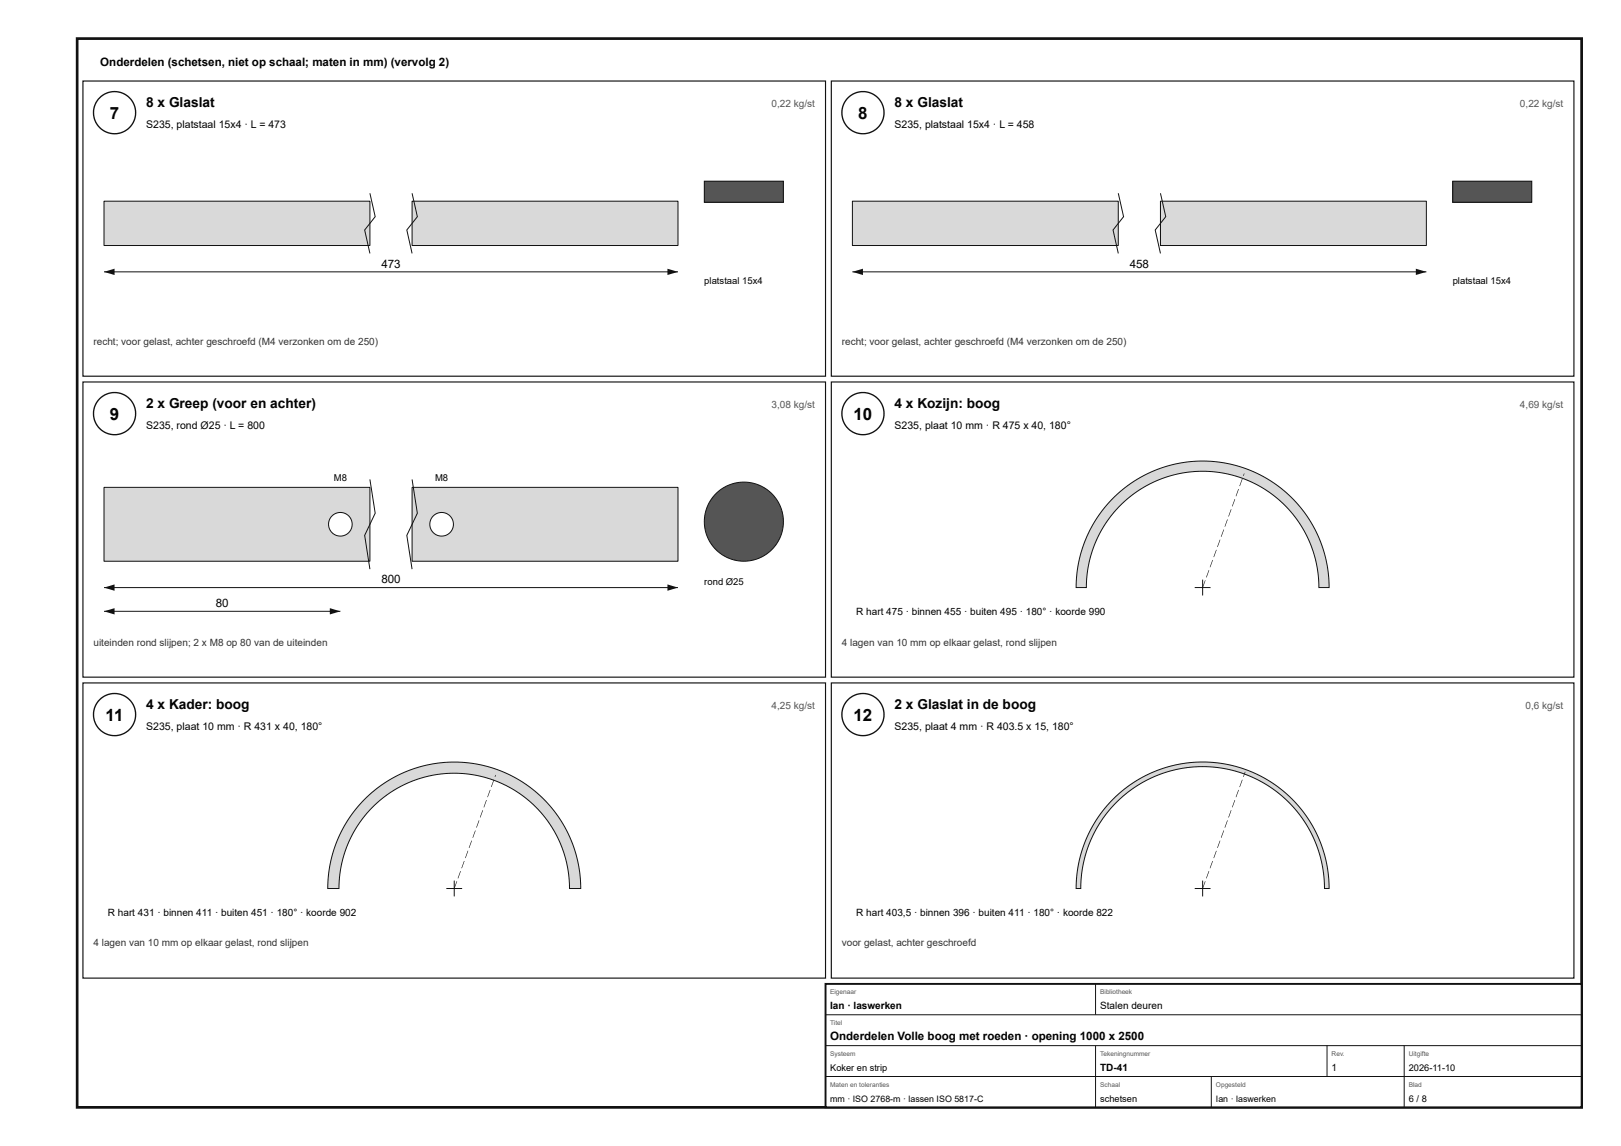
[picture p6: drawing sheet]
<svg xmlns="http://www.w3.org/2000/svg" width="420mm" height="297mm" viewBox="0 0 420 297" stroke-linecap="round" stroke-linejoin="round" font-family="sans-serif">
<path d="M20 10h390v277h-390z" fill="none" stroke="#111" stroke-width=".7" stroke-linecap="butt"/>
<path d="M21.5 21h192.5v76.5h-192.5z" fill="none" stroke="#111" stroke-width=".3"/>
<circle cx="29.7" cy="29.2" r="5.5" fill="#fff"/>
<circle cx="29.7" cy="29.2" r="5.5" fill="none" stroke="#111" stroke-width=".35"/>
<path d="M27 52.1h68.9v11.5h-68.9z" fill="#d7dadc"/>
<path d="M27 52.1h68.9v11.5h-68.9z" fill="none" stroke="#111" stroke-width=".26"/>
<path d="M106.8 52.1h68.9v11.5h-68.9z" fill="#d7dadc"/>
<path d="M95.9 50.1l1.4 6.1-2.8 3.4 1.4 6.1M106.8 52.1h68.9v11.5h-68.9zM106.8 50.1l1.4 6.1-2.7 3.4 1.3 6.1M27 70.5h148.7" fill="none" stroke="#111" stroke-width=".26"/>
<g fill="#111">
<path d="M27 70.5l2.7-.9v1.7z"/>
<path d="M173 69.6l2.7 .9-2.7 .8z"/>
</g>
<path d="M182.6 47h20.5v5.4h-20.5z" fill="#555"/>
<path d="M182.6 47h20.5v5.4h-20.5z" fill="none" stroke="#111" stroke-width=".26"/>
<path d="M215.5 21h192.5v76.5h-192.5z" fill="none" stroke="#111" stroke-width=".3"/>
<circle cx="223.7" cy="29.2" r="5.5" fill="#fff"/>
<circle cx="223.7" cy="29.2" r="5.5" fill="none" stroke="#111" stroke-width=".35"/>
<path d="M221 52.1h68.9v11.5h-68.9z" fill="#d7dadc"/>
<path d="M221 52.1h68.9v11.5h-68.9z" fill="none" stroke="#111" stroke-width=".26"/>
<path d="M300.8 52.1h68.9v11.5h-68.9z" fill="#d7dadc"/>
<path d="M289.9 50.1l1.4 6.1-2.8 3.4 1.4 6.1M300.8 52.1h68.9v11.5h-68.9zM300.8 50.1l1.4 6.1-2.7 3.4 1.3 6.1M221 70.5h148.7" fill="none" stroke="#111" stroke-width=".26"/>
<g fill="#111">
<path d="M221 70.5l2.7-.9v1.7z"/>
<path d="M367 69.6l2.7 .9-2.7 .8z"/>
</g>
<path d="M376.6 47h20.5v5.4h-20.5z" fill="#555"/>
<path d="M376.6 47h20.5v5.4h-20.5z" fill="none" stroke="#111" stroke-width=".26"/>
<path d="M21.5 99h192.5v76.5h-192.5z" fill="none" stroke="#111" stroke-width=".3"/>
<circle cx="29.7" cy="107.2" r="5.5" fill="#fff"/>
<circle cx="29.7" cy="107.2" r="5.5" fill="none" stroke="#111" stroke-width=".35"/>
<path d="M27 126.3h68.9v19.2h-68.9z" fill="#d7dadc"/>
<path d="M27 126.3h68.9v19.2h-68.9z" fill="none" stroke="#111" stroke-width=".26"/>
<path d="M106.8 126.3h68.9v19.2h-68.9z" fill="#d7dadc"/>
<path d="M95.9 124.3l1.4 8.7-2.8 5.8 1.4 8.7M106.8 126.3h68.9v19.2h-68.9zM106.8 124.3l1.4 8.7-2.7 5.8 1.3 8.7M27 152.3h148.7" fill="none" stroke="#111" stroke-width=".26"/>
<g fill="#111">
<path d="M27 152.3l2.7-.8v1.6z"/>
<path d="M173 151.5l2.7 .8-2.7 .8z"/>
</g>
<circle cx="88.2" cy="135.9" r="3.1" fill="#fff"/>
<circle cx="88.2" cy="135.9" r="3.1" fill="none" stroke="#111" stroke-width=".26"/>
<circle cx="114.5" cy="135.9" r="3.1" fill="#fff"/>
<g fill="none" stroke="#111" stroke-width=".26">
<path d="M27 158.4h61.2"/>
<circle cx="114.5" cy="135.9" r="3.1"/>
</g>
<g fill="#111">
<path d="M27 158.4l2.7-.8v1.6z"/>
<path d="M85.5 157.6l2.7 .8-2.7 .8z"/>
</g>
<circle cx="192.8" cy="135.2" r="10.2" fill="#555"/>
<circle cx="192.8" cy="135.2" r="10.2" fill="none" stroke="#111" stroke-width=".26"/>
<path d="M215.5 99h192.5v76.5h-192.5z" fill="none" stroke="#111" stroke-width=".3"/>
<circle cx="223.7" cy="107.2" r="5.5" fill="#fff"/>
<circle cx="223.7" cy="107.2" r="5.5" fill="none" stroke="#111" stroke-width=".35"/>
<path d="M288.6 129.1l3.6-3.2 4.1-2.5 4.4-2 4.7-1.3 4.7-.6 4.9 .1 4.7 .9 4.6 1.5 4.3 2.2 3.9 2.7 3.5 3.4 3 3.8 2.4 4.2 1.7 4.5 1.1 4.7 .3 4.8h-2.6l-.2-3.3-.5-3-.7-2.8-1.1-2.8-1.2-2.7-1.8-2.8-1.8-2.3-2.3-2.4-2.3-1.9-2.4-1.7-5-2.4-5.3-1.6-5.6-.5-2.9 .2-2.9 .4-5.3 1.6-5 2.5-4.4 3.4-2 2.1-2.1 2.6-1.6 2.5-1.3 2.7-1.1 2.7-.8 3.2-.5 3.3-.2 3h-2.6l.1-3.2 .5-3.2 .8-3.1 1.1-3.1 1.3-2.9 1.7-2.7 1.9-2.6z" fill="#d7dadc"/>
<path d="M288.6 129.1l3.6-3.2 4.1-2.5 4.4-2 4.7-1.3 4.7-.6 4.9 .1 4.7 .9 4.6 1.5 4.3 2.2 3.9 2.7 3.5 3.4 3 3.8 2.4 4.2 1.7 4.5 1.1 4.7 .3 4.8h-2.6l-.2-3.3-.5-3-.7-2.8-1.1-2.8-1.2-2.7-1.8-2.8-1.8-2.3-2.3-2.4-2.3-1.9-2.4-1.7-5-2.4-5.3-1.6-5.6-.5-2.9 .2-2.9 .4-5.3 1.6-5 2.5-4.4 3.4-2 2.1-2.1 2.6-1.6 2.5-1.3 2.7-1.1 2.7-.8 3.2-.5 3.3-.2 3h-2.6l.1-3.2 .5-3.2 .8-3.1 1.1-3.1 1.3-2.9 1.7-2.7 1.9-2.6zM309.7 152.3h4.1M311.7 150.2v4.1" fill="none" stroke="#111" stroke-width=".26"/>
<path d="M312.4 150.4h.1l-.7 1.9h-.1zM313.3 147.7l.2 .1-.7 1.9-.2-.1zM314.3 145.1l.1 .1-.7 1.8h-.1zM315.2 142.5h.2l-.7 1.9h-.1zM316.2 139.9h.1l-.6 1.9-.2-.1zM317.2 137.2l.1 .1-.7 1.9-.1-.1zM318.1 134.6h.2l-.7 1.9h-.2zM319.1 132h.1l-.7 1.9-.1-.1zM320 129.3l.2 .1-.7 1.9-.1-.1zM321 126.7l.1 .1-.6 1.8h-.2zM322 124.1h.1l-.7 1.9h-.1zM322.5 122.7h.1l-.2 .7-.2-.1z" fill="#111"/>
<path d="M21.5 177h192.5v76.5h-192.5z" fill="none" stroke="#111" stroke-width=".3"/>
<circle cx="29.7" cy="185.2" r="5.5" fill="#fff"/>
<circle cx="29.7" cy="185.2" r="5.5" fill="none" stroke="#111" stroke-width=".35"/>
<path d="M94.6 207.1l3.6-3.1 4.1-2.6 4.4-2 4.7-1.3 4.7-.6 4.9 .2 4.7 .8 4.6 1.5 4.3 2.2 3.9 2.7 3.5 3.4 3 3.8 2.4 4.2 1.7 4.5 1.1 4.7 .3 4.8h-2.9l-.1-2.9-.5-3.3-.8-2.8-1.1-3.1-1.4-2.6-1.7-2.8-1.9-2.3-2.3-2.4-4.4-3.3-4.9-2.4-5.3-1.5-5.5-.5-5.4 .5-5.3 1.5-4.9 2.4-4.4 3.3-2.3 2.4-1.9 2.3-1.6 2.4-1.5 3-1 2.7-.9 3.2-.4 2.9-.2 3.3h-2.9l.1-3.2 .5-3.2 .8-3.1 1.1-3.1 1.3-2.9 1.7-2.7 1.9-2.6z" fill="#d7dadc"/>
<path d="M94.6 207.1l3.6-3.1 4.1-2.6 4.4-2 4.7-1.3 4.7-.6 4.9 .2 4.7 .8 4.6 1.5 4.3 2.2 3.9 2.7 3.5 3.4 3 3.8 2.4 4.2 1.7 4.5 1.1 4.7 .3 4.8h-2.9l-.1-2.9-.5-3.3-.8-2.8-1.1-3.1-1.4-2.6-1.7-2.8-1.9-2.3-2.3-2.4-4.4-3.3-4.9-2.4-5.3-1.5-5.5-.5-5.4 .5-5.3 1.5-4.9 2.4-4.4 3.3-2.3 2.4-1.9 2.3-1.6 2.4-1.5 3-1 2.7-.9 3.2-.4 2.9-.2 3.3h-2.9l.1-3.2 .5-3.2 .8-3.1 1.1-3.1 1.3-2.9 1.7-2.7 1.9-2.6zM115.7 230.3h4.1M117.7 228.2v4.1" fill="none" stroke="#111" stroke-width=".26"/>
<path d="M118.4 228.4h.1l-.7 1.9h-.1zM119.3 225.7l.2 .1-.7 1.9-.2-.1zM120.3 223.1l.1 .1-.7 1.8h-.1zM121.2 220.5h.2l-.7 1.9h-.1zM122.2 217.9h.1l-.6 1.9-.2-.1zM123.2 215.2l.1 .1-.7 1.9-.1-.1zM124.1 212.6h.2l-.7 1.9h-.2zM125.1 210h.1l-.7 1.9-.1-.1zM126 207.3l.2 .1-.7 1.9-.1-.1zM127 204.7l.1 .1-.6 1.8h-.2zM128 202.1h.1l-.7 1.9-.1-.1zM128.4 200.8l.2 .1-.2 .5-.2-.1z" fill="#111"/>
<path d="M215.5 177h192.5v76.5h-192.5z" fill="none" stroke="#111" stroke-width=".3"/>
<circle cx="223.7" cy="185.2" r="5.5" fill="#fff"/>
<circle cx="223.7" cy="185.2" r="5.5" fill="none" stroke="#111" stroke-width=".35"/>
<path d="M288.6 207.1l3.6-3.2 4.1-2.5 4.4-2 4.7-1.3 4.7-.6 4.9 .1 4.7 .9 4.6 1.5 4.3 2.2 3.9 2.7 3.5 3.4 3 3.8 2.4 4.2 1.7 4.5 1.1 4.7 .3 4.8h-1.2l-.2-3.9-.6-3.4-1-3.4-1.4-3.2-1.3-2.4-1.7-2.5-3.6-4.1-2.3-2-2.6-1.8-2.6-1.5-2.5-1.2-2.6-.9-3-.7-3.1-.5-3.1-.1-3 .1-3.1 .5-2.7 .6-2.9 1-2.5 1.2-2.7 1.5-2.5 1.8-2.3 2-1.9 2-2 2.4-2.7 4.6-1.4 3.2-1 3.4-.6 3.4-.2 3.9h-1.2l.1-3.2 .5-3.2 .8-3.1 1.1-3.1 1.3-2.9 1.7-2.7 1.9-2.6z" fill="#d7dadc"/>
<path d="M288.6 207.1l3.6-3.2 4.1-2.5 4.4-2 4.7-1.3 4.7-.6 4.9 .1 4.7 .9 4.6 1.5 4.3 2.2 3.9 2.7 3.5 3.4 3 3.8 2.4 4.2 1.7 4.5 1.1 4.7 .3 4.8h-1.2l-.2-3.9-.6-3.4-1-3.4-1.4-3.2-1.3-2.4-1.7-2.5-3.6-4.1-2.3-2-2.6-1.8-2.6-1.5-2.5-1.2-2.6-.9-3-.7-3.1-.5-3.1-.1-3 .1-3.1 .5-2.7 .6-2.9 1-2.5 1.2-2.7 1.5-2.5 1.8-2.3 2-1.9 2-2 2.4-2.7 4.6-1.4 3.2-1 3.4-.6 3.4-.2 3.9h-1.2l.1-3.2 .5-3.2 .8-3.1 1.1-3.1 1.3-2.9 1.7-2.7 1.9-2.6zM309.7 230.3h4.1M311.7 228.2v4.1" fill="none" stroke="#111" stroke-width=".26"/>
<path d="M312.4 228.4h.1l-.7 1.9h-.1zM313.3 225.7l.2 .1-.7 1.9-.2-.1zM314.3 223.1l.1 .1-.7 1.8h-.1zM315.2 220.5h.2l-.7 1.9h-.1zM316.2 217.9h.1l-.6 1.9-.2-.1zM317.2 215.2l.1 .1-.7 1.9-.1-.1zM318.1 212.6h.2l-.7 1.9h-.2zM319.1 210h.1l-.7 1.9-.1-.1zM320 207.3l.2 .1-.7 1.9-.1-.1zM321 204.7l.1 .1-.6 1.8h-.2zM322 202.1h.1l-.7 1.9h-.1zM322.7 200l.2 .1-.5 1.3-.2-.1z" fill="#111"/>
<path d="M214 255h196v32h-196z" fill="#fff"/>
<path d="M214 255h196v32h-196z" fill="none" stroke="#111" stroke-width=".5"/>
<path d="M284 255v8M214 263h196M214 271h196M214 279h196M284 271v16M314 279v8M344 271v8M364 271v16" fill="none" stroke="#111" stroke-width=".26"/>
<g font-size="4.4">
<text x="28.5" y="30.8">7</text>
<text x="222.5" y="30.8">8</text>
<text x="28.5" y="108.8">9</text>
<text x="221.3" y="108.8">10</text>
<text x="27.4" y="186.8">11</text>
<text x="221.3" y="186.8">12</text>
</g>
<g font-size="3.6">
<text x="37.9" y="27.8">8 x Glaslat</text>
<text x="231.9" y="27.8">8 x Glaslat</text>
<text x="37.9" y="105.8">2 x Greep (voor en achter)</text>
<text x="231.9" y="105.8">4 x Kozijn: boog</text>
<text x="37.9" y="183.8">4 x Kader: boog</text>
<text x="231.9" y="183.8">2 x Glaslat in de boog</text>
</g>
<g font-size="3">
<text x="26" y="17">Onderdelen (schetsen, niet op schaal; maten in mm) (vervolg 2)</text>
<text x="98.9" y="69.4">473</text>
<text x="292.8" y="69.4">458</text>
<text x="98.9" y="151.2">800</text>
<text x="55.9" y="157.3">80</text>
<text x="215.2" y="269.6">Onderdelen Volle boog met roeden · opening 1000 x 2500</text>
</g>
<g font-size="2.7">
<text x="37.9" y="33.3">S235, platstaal 15x4 · L = 473</text>
<text x="231.9" y="33.3">S235, platstaal 15x4 · L = 458</text>
<text x="37.9" y="111.3">S235, rond Ø25 · L = 800</text>
<text x="231.9" y="111.3">S235, plaat 10 mm · R 475 x 40, 180°</text>
<text x="37.9" y="189.3">S235, plaat 10 mm · R 431 x 40, 180°</text>
<text x="231.9" y="189.3">S235, plaat 4 mm · R 403.5 x 15, 180°</text>
</g>
<g font-size="2.6" fill="#555">
<text x="200" y="27.8">0,22 kg/st</text>
<text x="394" y="27.8">0,22 kg/st</text>
<text x="200" y="105.8">3,08 kg/st</text>
<text x="394" y="105.8">4,69 kg/st</text>
<text x="200" y="183.8">4,25 kg/st</text>
<text x="395.5" y="183.8">0,6 kg/st</text>
</g>
<g font-size="2.6" fill="#333">
<text x="24.2" y="89.3">recht; voor gelast, achter geschroefd (M4 verzonken om de 250)</text>
<text x="218.2" y="89.3">recht; voor gelast, achter geschroefd (M4 verzonken om de 250)</text>
<text x="24.2" y="167.3">uiteinden rond slijpen; 2 x M8 op 80 van de uiteinden</text>
<text x="218.2" y="167.3">4 lagen van 10 mm op elkaar gelast, rond slijpen</text>
<text x="24.2" y="245.3">4 lagen van 10 mm op elkaar gelast, rond slijpen</text>
<text x="218.2" y="245.3">voor gelast, achter geschroefd</text>
</g>
<g font-size="2.6">
<text x="222" y="159.5">R hart 475 · binnen 455 · buiten 495 · 180° · koorde 990</text>
<text x="28" y="237.5">R hart 431 · binnen 411 · buiten 451 · 180° · koorde 902</text>
<text x="222" y="237.5">R hart 403,5 · binnen 396 · buiten 411 · 180° · koorde 822</text>
<text x="215.2" y="261.6">Ian · laswerken</text>
<text x="285.2" y="261.6">Stalen deuren</text>
<text x="285.2" y="277.6">TD-41</text>
<text x="345.2" y="277.6">1</text>
</g>
<g font-size="2.5">
<text x="182.6" y="73.6">platstaal 15x4</text>
<text x="376.6" y="73.6">platstaal 15x4</text>
<text x="86.5" y="124.7">M8</text>
<text x="112.8" y="124.7">M8</text>
<text x="182.6" y="151.6">rond Ø25</text>
</g>
<g font-size="2.4">
<text x="215.2" y="277.6">Koker en strip</text>
<text x="365.2" y="277.6">2026-11-10</text>
<text x="285.2" y="285.6">schetsen</text>
<text x="365.2" y="285.6">6 / 8</text>
</g>
<g font-size="2.3">
<text x="215.2" y="285.6">mm · ISO 2768-m · lassen ISO 5817-C</text>
<text x="315.2" y="285.6">Ian · laswerken</text>
</g>
<g font-size="1.7" fill="#555">
<text x="215.2" y="257.6">Eigenaar</text>
<text x="285.2" y="257.6">Bibliotheek</text>
<text x="215.2" y="265.6">Titel</text>
<text x="215.2" y="273.6">Systeem</text>
<text x="285.2" y="273.6">Tekeningnummer</text>
<text x="345.2" y="273.6">Rev.</text>
<text x="365.2" y="273.6">Uitgifte</text>
<text x="215.2" y="281.6">Maten en toleranties</text>
<text x="285.2" y="281.6">Schaal</text>
<text x="315.2" y="281.6">Opgesteld</text>
<text x="365.2" y="281.6">Blad</text>
</g>
</svg>
